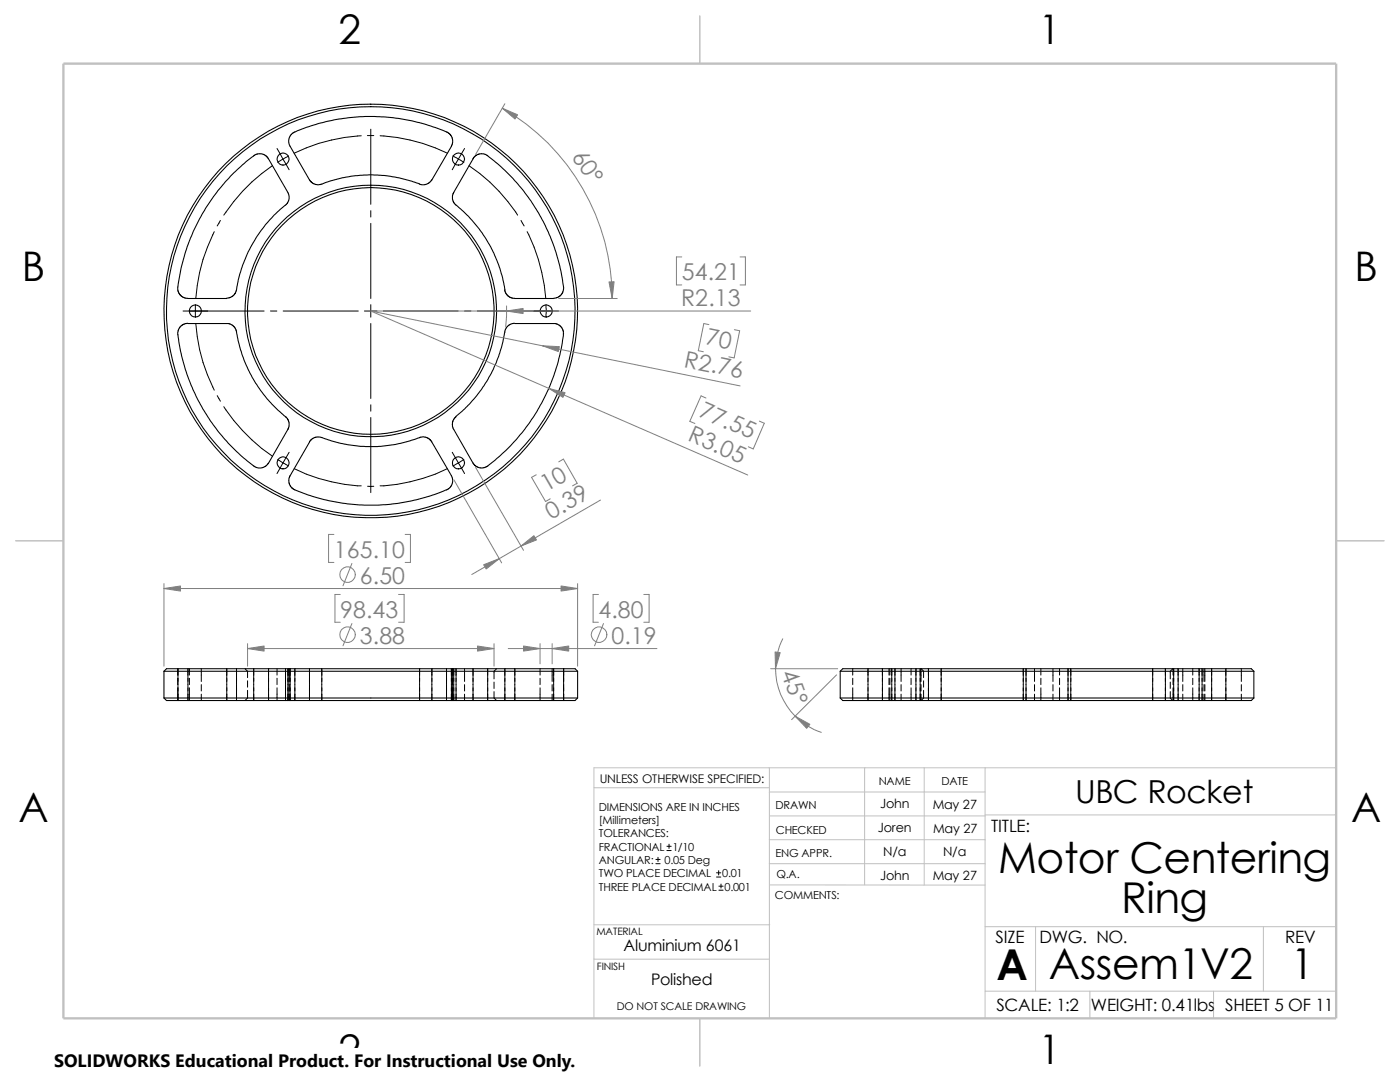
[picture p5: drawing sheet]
<svg xmlns="http://www.w3.org/2000/svg" width="279mm" height="216mm" viewBox="0 0 279 216" stroke-linecap="round" stroke-linejoin="round" font-family="sans-serif">
<g fill="none" stroke="#c0c0c0" stroke-width=".2">
<path d="M118.5 157.2h35M153.5 153.2v50M153.5 158h43.1M172.6 153.2v23.4M184.4 153.2v23.4M196.6 153.2v50M266.7 153.2h-148.2v50M153.5 167.6h43.1M153.5 162.8h43.1M153.5 176.6h43.1M153.5 172.3h43.1M196.6 162.6h70.1"/>
<path d="M118.5 191.4h35M118.5 184.5h35.1M196.6 197.8h70.1M196.6 184.9h70.1M206.7 184.9v12.9M217.5 197.8v5.4M242.2 197.8v5.4M252.1 184.9v12.9"/>
</g>
<path d="M139.7 3.2v9.5M3.1 107.9h9.6M266.7 107.9h9.5M139.7 203.2v9.5" fill="none" stroke="#c0c0c0" stroke-width=".21"/>
<path d="M12.7 12.7h254v190.5h-254z" fill="none" stroke="#c0c0c0" stroke-width=".47"/>
<g fill="none" stroke="#000" stroke-width=".2">
<path d="M54.4 33.1a35.6 35.6 0 0 0-9.7 9.8M55.3 29.6l1.2 2.1M56.5 31.7l1.2 2.2M56.5 31.8l-1.1 .6M57.6 31.1l-1.1 .7M72.1 27.1a35.3 35.3 0 0 0-13.4 3.5M73.3 27.1h1.3M74 25.8v15M75.9 27.1a35.3 35.3 0 0 1 13.4 3.5M90.4 31.1l1.1 .7M91.5 31.7l-1.2 2.2M91.5 31.8l1.1 .6"/>
<path d="M92.7 29.6l-1.2 2.1M93.6 33.1a34 34 0 0 1 9.7 9.8M42.8 46.2a34.5 34.5 0 0 0-3.7 13.4M44 44l-.7 1.1M74 42v1.3M74 44.6v15M104 44l.6 1.1M105.2 46.2a35.5 35.5 0 0 1 3.7 13.4M36.5 62.1h16.2M39 60.8v2.5M39.1 64.6a34.6 34.6 0 0 0 3.7 13.3M43.3 79l.7 1.1"/>
<path d="M54 62.1h1.2M56.5 62.1h15M72.7 62.1h2.5M74 60.8v2.5M74 64.6v14.9M76.5 62.1h14.9M92.7 62.1h1.3M95.2 62.1h16.3M109 60.8v2.5M44.7 81.2a35.6 35.6 0 0 0 9.7 9.8M55.4 91.7l1.1 .7M56.5 92.4l-1.2 2.1"/>
<path d="M56.5 92.4l1.1 .6M57.7 90.3l-1.2 2.1M58.7 93.5a34.1 34.1 0 0 0 13.4 3.4M73.4 97h1.2M74 80.8v1.2M74 83.3v15M89.3 93.5a34.1 34.1 0 0 1-13.4 3.4M90.3 90.3l1.2 2.1M91.5 92.4l1.2 2.1M91.5 92.4l-1.1 .6M92.6 91.7l-1.1 .7M35.5 133.4v1.3"/>
<path d="M35.5 135.3v1.3M35.5 137.2v2.6M35.5 133.4v6.4M37.5 133.4v6.4M37.8 133.4v1.3M37.8 135.3v1.3M37.8 137.2v2.6M40.2 133.4v2.6M40.2 136.6v1.3M40.2 138.5v1.3M45.3 133.4v6.4M47.2 133.4v6.4"/>
<path d="M48.9 133.4l.5 .5v1.3M49.4 137.8v1.5l-.5 .5M49.4 135.8v1.3M50.6 133.4v6.4M53.6 133.4v6.4M55.3 133.4v1.3M55.3 135.3v1.3M55.3 137.2v2.6M57 133.4v6.4M57.4 133.4v6.4M57.7 133.4v6.4M57.9 133.4v6.4"/>
<path d="M58.8 133.4v6.4M61.8 133.4v6.4M64.2 133.4v6.4M83.7 133.4v6.4M86.2 133.4v6.4M89.1 133.4v6.4M90.1 133.4v6.4M90.3 133.4v1.3M90.3 135.3v1.3M90.3 137.2v2.6M90.3 133.4v2.6M90.3 136.6v1.3"/>
<path d="M90.3 138.5v1.3M90.6 133.4v6.4M91 133.4v6.4M92.7 133.4v2.6M92.7 136.6v1.3M92.7 138.5v1.3M94.4 133.4v6.4M97.3 133.4v6.4M98.6 138v1.3l.5 .5M98.6 136.1v1.3M99.1 133.4l-.5 .5v1.6M100.8 133.4v6.4"/>
<path d="M102.7 133.4v6.4M107.8 133.4v1.3M107.8 135.3v1.3M107.8 137.2v2.6M110.2 133.4v2.6M110.2 136.6v1.3M110.2 138.5v1.3M110.5 133.4v6.4M112.5 133.4v6.4M170.2 133.4v1.3M170.2 135.3v1.3M170.2 137.2v2.6"/>
<path d="M173.2 133.4v6.4M176.1 133.4v6.4M177.4 133.4v1.3M177.4 135.3v1.3M177.4 137.2v2.6M177.6 133.4v1.3M177.6 135.3v1.3M177.6 137.2v2.6M178 133.4v6.4M178.6 133.4v6.4M179.8 133.4v2.6M179.8 136.6v1.3"/>
<path d="M179.8 138.5v1.3M181.8 133.4v1.3M181.8 135.3v1.3M181.8 137.2v2.6M182.8 133.4v6.4M183.6 133.4v6.4M183.8 133.4v2.6M183.8 136.6v1.3M183.8 138.5v1.3M183.9 133.4l.4 .5v1.3M184.3 137.8v1.5l-.4 .5M184.3 135.8v1.3"/>
<path d="M185.3 133.4v6.4M187.8 133.4v6.4M204.2 133.4v6.4M204.8 133.4v6.4M206.5 133.4v2.6M206.5 136.6v1.3M206.5 138.5v1.3M207.7 133.4v1.3M207.7 135.3v1.3M207.7 137.2v2.6M210.1 133.4v2.6M210.1 136.6v1.3"/>
<path d="M210.1 138.5v1.3M211.5 133.4v1.3M211.5 135.3v1.3M211.5 137.2v2.6M213.1 133.4v6.4M213.7 133.4v6.4M230 133.4v6.4M232.6 133.4v6.4M233.6 138v1.3l.5 .5M233.6 136.1v1.3M234.1 133.4l-.5 .5v1.6M234.1 133.4v1.3"/>
<path d="M234.1 135.3v1.3M234.1 137.2v2.6M234.2 133.4v6.4M235.1 133.4v6.4M236.1 133.4v2.6M236.1 136.6v1.3M236.1 138.5v1.3M238 133.4v1.3M238 135.3v1.3M238 137.2v2.6M239.3 133.4v6.4M239.9 133.4v6.4"/>
<path d="M240.3 133.4v2.6M240.3 136.6v1.3M240.3 138.5v1.3M240.5 133.4v2.6M240.5 136.6v1.3M240.5 138.5v1.3M241.8 133.4v6.4M244.6 133.4v6.4M247.7 133.4v2.6M247.7 136.6v1.3M247.7 138.5v1.3M130.9 172.3h.8"/>
<path d="M130.9 171.5h.8M131.3 171.1v.8M133.1 169.7h.8M133.1 168.9h.8M133.5 168.4v.9M143 175h.8M143 174.2h.8M143.4 173.7v.9M143.5 177.6h.8M143.5 176.8h.8M143.9 176.4v.8"/>
</g>
<g fill="none" stroke="#000" stroke-width=".21">
<path d="M53.6 31.7l-.5-.6-.9-.4h-.8l-.7 .3a38.5 38.5 0 0 0-15.2 26.9l.2 .6 .4 .5 1 .5 8.2 .1M53.6 31.7l3.8 6.7 .3 .7v.8l-.4 .7-2.4 2.1a28.5 28.5 0 0 0-7.9 15.6l-.7 .9-1 .3M61.8 35.9l-4.1-7.2v-1.3l.5-.6 .4-.3a38.2 38.2 0 0 1 31 .1l.5 .6 .2 .7v.5l-.2 .8-4.2 7.1-1.2 .6-1-.2M61.8 35.9l.7 .7 1.1 .3 3.1-1 3.3-.7 3.6-.3 2.7 .1a27.1 27.1 0 0 1 7.4 1.7M100.7 57.9l.4 .9 .6 .5 .6 .2 8.2 .1M100.8 57.8a27.6 27.6 0 0 0-10.2-17.2l-.3-.8 .1-1.1 4.2-7.3 .8-.6 .7-.2 .7 .2 .5 .3a37.9 37.9 0 0 1 15.1 26.8l-.2 .6-.5 .6-.6 .3-.6 .1M37.5 64.5l-.8 .1-.8 .7-.4 .7v.8a38.1 38.1 0 0 0 15.6 26.5l.5 .1 1-.1 .7-.5 .3-.4 3.9-6.8 .2-.6v-.6l-.5-1.1-1.7-1.5-2.3-2.4-2.2-2.9-.8-1.5a32.2 32.2 0 0 1-3.2-9.3l-.6-.8-.8-.3h-8.1M102.7 64.5l-.7 .1-.7 .5-.5 .7-.1 .7a26.7 26.7 0 0 1-9.7 16.6M102.7 64.6h8.2l.7 .3 .5 .5 .3 .7v.6a38.2 38.2 0 0 1-15.5 26.5l-.6 .2-1-.2-.4-.2-.5-.6M64.2 87.3l-1.1-.1-.7 .3-.5 .4-4.1 7.1-.2 .9 .1 .7 .4 .6 .7 .5a38.2 38.2 0 0 0 30.8-.2l.4-.5 .3-.6-.1-1.2-4-7M64.2 87.3l1 .3a28.2 28.2 0 0 0 19.1-.4l1.1 .2 .8 .8M91 83.1l-.7 1v.6l.1 .7 4 7"/>
<path d="M32.7 139.3l.5 .5h81.6l.5-.5M32.7 133.9l.5-.5h81.6l.5 .5M32.7 133.9v5.4M32.7 139.3h82.6M32.7 133.9h82.6M115.3 133.9v5.4M167.7 139.3l.5 .5h81.5l.5-.5M167.7 133.9l.5-.5h81.5l.5 .5M167.7 133.9v5.4M167.7 139.3h82.5M167.7 133.9h82.5M250.2 133.9v5.4"/>
<circle cx="56.5" cy="31.7" r="1.19"/>
<circle cx="91.5" cy="31.7" r="1.2"/>
<circle cx="39" cy="62" r="1.2"/>
<circle cx="74" cy="62.1" r="40.8"/>
<circle cx="74" cy="62.1" r="25.1"/>
<circle cx="74" cy="62" r="24.6"/>
<circle cx="74" cy="62.1" r="41.3"/>
<circle cx="109" cy="62" r="1.2"/>
<circle cx="56.5" cy="92.4" r="1.19"/>
<circle cx="91.5" cy="92.4" r="1.2"/>
</g>
<g fill="none" stroke="#808080" stroke-width=".2">
<path d="M100.2 21.6a43.9 43.9 0 0 1 22 38M100.8 20.7l-5.9 10.1M111.5 59.6h11.7M136.1 51.3h-1.1v5.6h1.1M147.7 51.3h1.1v5.6h-1.1M74 62.1l75.2 32.7M74 62.1l73.7 14.9M74 62.1h75.8M101.1 61l-.2 4.2M140.9 79.4l-1-.4-2.2 5.1 1 .4M141.5 64.8l-1-.2-1.1 5.4 1 .2M146.6 65.8l1 .2-1.1 5.4-1-.2"/>
<path d="M90.6 95.8l9.5 16.5M94.9 93.3l9.6 16.5M107 94.7l-.9 .5 2.8 4.9 .9-.6M111.5 92.2l.9-.6 2.8 4.8-.9 .5M119.8 99.8l-25.7 14.8M151.6 84l.9 .5-2.2 5.1-.9-.4M32.7 117.4h82.6M32.7 116.5v16.4M66.6 106.6h-1v5.6h1M67.9 118.6h-1.1v5.6h1.1M70.2 112.4l-1.7 4.5M79.5 118.6h1.1v5.6h-1.1"/>
<path d="M80.9 106.6h1v5.6h-1M115.3 116.5v16.4M119.4 118.6h-1v5.6h1M128.5 118.6h1v5.6h-1M49.4 128.4v4.5M49.4 129.4h49.2M70.2 124.4l-1.7 4.5M98.6 128.4v4.5M101.4 129.4h29.7M107.8 128.4v4.1M110.2 128.4v4.1M120.4 124.4l-1.7 4.5"/>
<path d="M153.8 133.4h13.4M156.2 127.5a13.3 13.3 0 0 0 7.7 18.6M167 134.7l-9 8.9"/>
<circle cx="69.4" cy="114.7" r="1.55"/>
<circle cx="69.4" cy="126.6" r="1.55"/>
<circle cx="119.6" cy="126.6" r="1.55"/>
</g>
<g fill="#808080" stroke="#808080" stroke-width=".2">
<path d="M49.4 129.4l3.3-.5v1z"/>
<path d="M95.3 128.9l3.3 .5-3.3 .5z"/>
<path d="M112 116.9l3.3 .5-3.3 .5z"/>
<path d="M32.7 117.4l3.3-.5v1z"/>
<path d="M104.5 128.9l3.3 .5-3.3 .5z"/>
<path d="M110.2 129.4l3.3-.5v1z"/>
<path d="M121.5 56.3l1.1-.1-.4 3.4z"/>
<path d="M109.6 77.5l3.2 .9-.4 .9z"/>
<path d="M100.2 21.6l3.1 1.3-.5 .8z"/>
<path d="M108.3 69l3.3 .2-.2 .9z"/>
<path d="M101.1 62.1l3.3-.5v1z"/>
<path d="M96.5 112.7l3.2-1.2-2.7 2z"/>
<path d="M104 109l2.6-2.1 .5 .8z"/>
<path d="M154.7 130.1l1 .1-.9 3.2z"/>
<path d="M158.7 142.9l2.9 1.6-.6 .8z"/>
</g>
<path d="M10.8 209.2h104.1v6.7h-104.1z" fill="#fff"/>
<g font-size="8.5">
<text x="199.2" y="174.1">Motor Centering</text>
<text x="223.8" y="182.2">Ring</text>
<text x="198.8" y="195.5">A</text>
<text x="209.3" y="195.3">Assem1V2</text>
<text x="257.6" y="195.3">1</text>
</g>
<g font-size="8.1">
<text x="67.6" y="8.8">2</text>
<text x="207.3" y="8.8">1</text>
<text x="4.4" y="56.1">B</text>
<text x="270.3" y="56.1">B</text>
<text x="3.7" y="164.1">A</text>
<text x="269.6" y="164.1">A</text>
<text x="67.6" y="212.3">2</text>
<text x="207.3" y="212.3">1</text>
</g>
<text font-size="6.3" x="214.6" y="160.3">UBC Rocket</text>
<g font-size="4.6" fill="#808080">
<text x="114" y="31.3" transform="rotate(56 114 31.3)">60°</text>
<text x="136.1" y="55.9">54.21</text>
<text x="135.9" y="61.1">R2.13</text>
<text x="140.7" y="68.7" transform="rotate(12 140.7 68.7)">70</text>
<text x="136.4" y="73.2" transform="rotate(12 136.4 73.2)">R2.76</text>
<text x="139.3" y="83.1" transform="rotate(24 139.3 83.1)">77.55</text>
<text x="137.1" y="87.8" transform="rotate(24 137.1 87.8)">R3.05</text>
<text x="109" y="98.2" transform="rotate(-30 109 98.2)">10</text>
<text x="110" y="103.8" transform="rotate(-30 110 103.8)">0.39</text>
<text x="66.6" y="111.3">165.10</text>
<text x="71.8" y="116.5">6.50</text>
<text x="67.9" y="123.2">98.43</text>
<text x="119.4" y="123.2">4.80</text>
<text x="71.8" y="128.5">3.88</text>
<text x="122" y="128.5">0.19</text>
<text x="155.9" y="134.3" transform="rotate(69 155.9 134.3)">45°</text>
</g>
<text font-size="3.6" x="10.8" y="213">SOLIDWORKS Educational Product. For Instructional Use Only.</text>
<g font-size="3.4">
<text x="197.8" y="166">TITLE:</text>
<text x="198.7" y="188.1">SIZE</text>
<text x="207.5" y="188.1">DWG. NO.</text>
<text x="256.5" y="188.2">REV</text>
<text x="198.8" y="201.7">SCALE: 1:2</text>
<text x="217.7" y="201.8">WEIGHT: 0.41lbs</text>
<text x="244.5" y="201.7">SHEET 5 OF 11</text>
</g>
<g font-size="3.2">
<text x="124.5" y="189.8">Aluminium 6061</text>
<text x="129.9" y="196.6">Polished</text>
</g>
<g font-size="2.5">
<text x="175.6" y="161.3">John</text>
<text x="186.1" y="161.4">May 27</text>
<text x="175.2" y="166.1">Joren</text>
<text x="186.2" y="166.2">May 27</text>
<text x="176.3" y="170.8">N/a</text>
<text x="188.2" y="170.8">N/a</text>
<text x="175.6" y="175.6">John</text>
<text x="186.1" y="175.6">May 27</text>
</g>
<text font-size="2.4" x="119.7" y="156.2">UNLESS OTHERWISE SPECIFIED:</text>
<g font-size="2.2">
<text x="119.5" y="161.8">DIMENSIONS ARE IN INCHES</text>
<text x="154.8" y="161.5">DRAWN</text>
<text x="175.4" y="156.7">NAME</text>
<text x="187.9" y="156.7">DATE</text>
<text x="119.5" y="164.4">[Millimeters]</text>
<text x="119.5" y="167.1">TOLERANCES:</text>
<text x="154.8" y="166.3">CHECKED</text>
<text x="119.5" y="169.8">FRACTIONAL 1/10</text>
<text x="119.5" y="172.4">ANGULAR:</text>
<text x="132.6" y="172.4">0.05 Deg</text>
<text x="154.8" y="171">ENG APPR.</text>
<text x="119.5" y="175">TWO PLACE DECIMAL</text>
<text x="119.5" y="177.7">THREE PLACE DECIMAL 0.001</text>
<text x="144.1" y="175">0.01</text>
<text x="154.6" y="179.5">COMMENTS:</text>
<text x="154.9" y="175.2">Q.A.</text>
</g>
<text font-size="2.1" x="123.1" y="201.6">DO NOT SCALE DRAWING</text>
<g font-size="2">
<text x="119" y="186.6">MATERIAL</text>
<text x="119.1" y="193.5">FINISH</text>
</g>
</svg>
